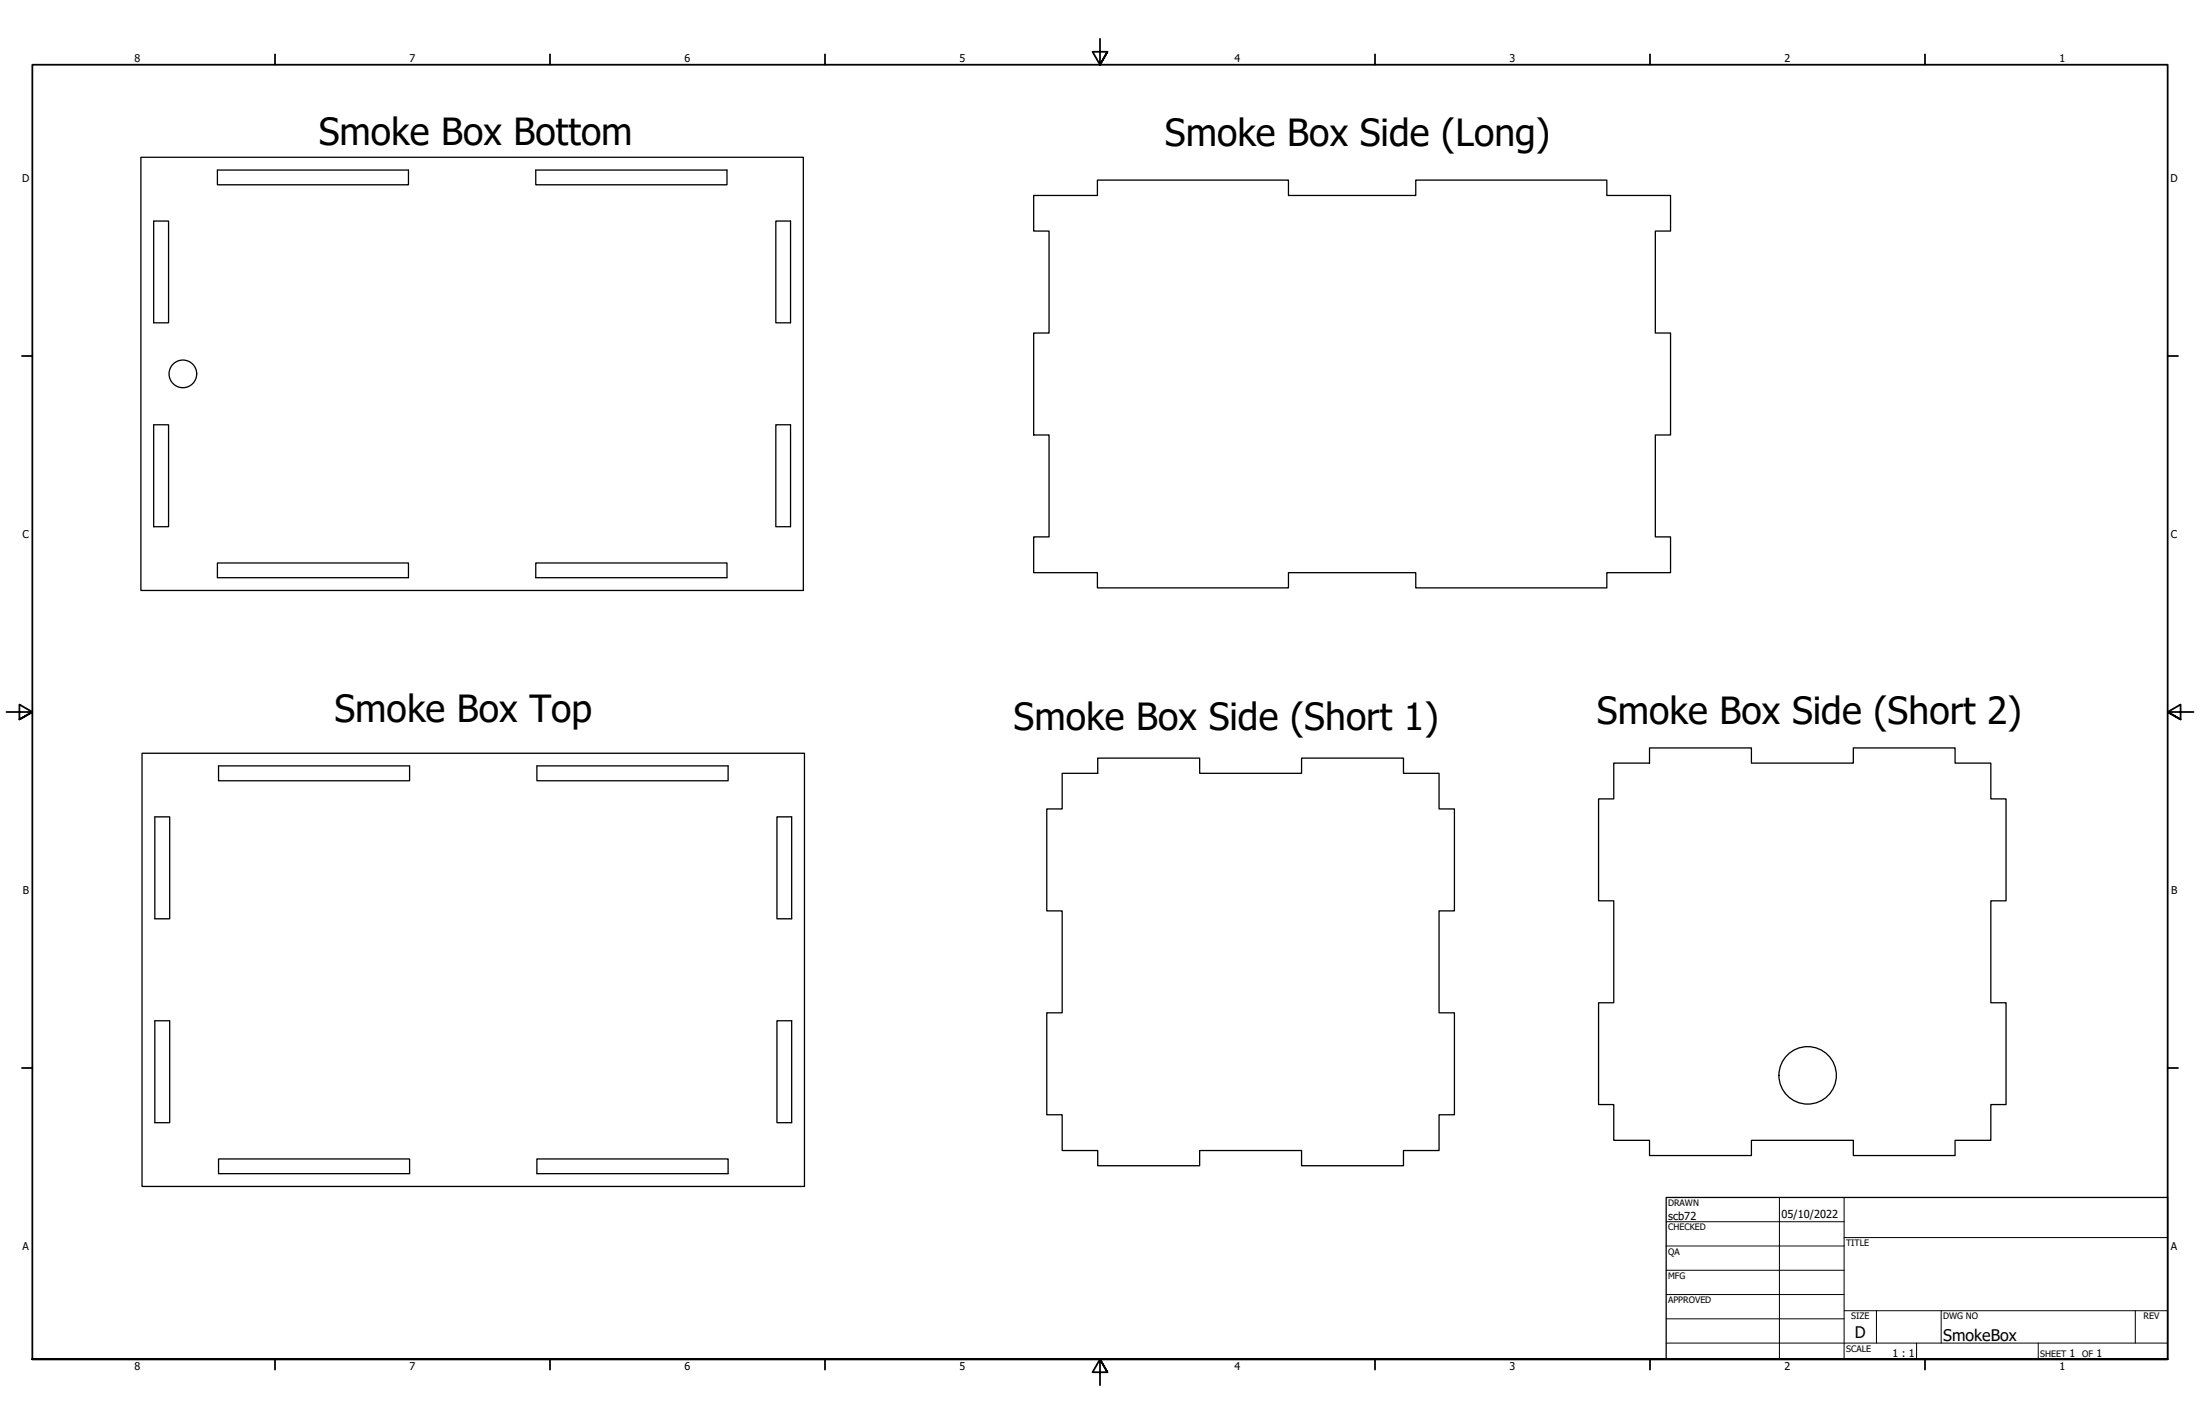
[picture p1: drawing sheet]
<svg xmlns="http://www.w3.org/2000/svg" width="864mm" height="559mm" viewBox="0 0 864 559" stroke-linecap="round" stroke-linejoin="round" font-family="sans-serif">
<!-- layer: Visible (ANSI) -->
<g fill="none" stroke="#000" stroke-width=".51">
<path d="M55.3 61.7h260v170h-260zM85.3 66.7h75v5.8h-75zM210.3 66.7h75.1v5.8h-75.1zM405.8 76.7h25v-6h75v6h50v-6h74.9v6h25.1v14h-6v40h6v40h-6v40h6v14h-25.1v6h-74.9v-6h-50v6h-75v-6h-25v-14h6v-40h-6v-40h6v-40h-6zM60.3 86.7h5.9v40h-5.9zM304.5 86.7h5.8v40h-5.8zM60.3 166.7h5.9v40h-5.9zM304.5 166.7h5.8v40h-5.8zM85.3 220.9h75v5.8h-75zM210.3 220.9h75.1v5.8h-75.1zM55.8 295.6h260v170h-260zM633.5 299.5h14v-6h40v6h40v-6h40v6h14v14h6v40h-6v40h6v40h-6v14h-14v6h-40v-6h-40v6h-40v-6h-14v-14h-6v-40h6v-40h-6v-40h6z"/>
<path d="M85.8 300.5h75v5.9h-75zM210.8 300.5h75v5.9h-75zM416.9 303.5h14v-6h40v6h40v-6h40v6h14v13.9h6v40h-6v40h6v40.1h-6v14h-14v6h-40v-6h-40v6h-40v-6h-14v-14h-6v-40.1h6v-40h-6v-40h6zM60.8 320.5h5.8v40.1h-5.8zM305 320.5h5.8v40.1h-5.8zM60.8 400.6h5.8v40h-5.8zM305 400.6h5.8v40h-5.8zM85.8 454.8h75v5.8h-75zM210.8 454.8h75v5.8h-75z"/>
<circle cx="71.8" cy="146.7" r="5.4"/>
<circle cx="709.6" cy="422" r="11.3"/>
</g>
<!-- layer: Border (ANSI) -->
<g fill="none" stroke="#000" stroke-width=".7">
<path d="M431.8 15.2v10.2l-2.9-5.1h5.8l-2.9 5.1 2.9-5.1M107.9 21.3v4.1M215.9 21.3v4.1M323.8 21.3v4.1M539.8 21.3v4.1M647.7 21.3v4.1M755.6 21.3v4.1M8.6 139.7h4.1M850.9 139.7h4.1M2.5 279.4h10.2l-5.1-2.9v5.8l5.1-2.9-5.1 2.9M861.1 279.4h-10.2l5.1-2.9v5.8l-5.1-2.9 5.1 2.9M8.6 419.1h4.1"/>
<path d="M850.9 419.1h4.1M12.7 533.4v-508h838.2v508h-838.2h838.2M107.9 533.4v4.1M215.9 533.4v4.1M323.8 533.4v4.1M434.7 538.5l-2.9-5.1 2.9 5.1h-5.8l2.9-5.1v10.2M539.8 533.4v4.1M647.7 533.4v4.1M755.6 533.4v4.1"/>
</g>
<!-- layer: Title (ANSI) -->
<g fill="none" stroke="#000" stroke-width=".39">
<path d="M654 479.4h69.9M698.5 469.9v63.5M723.9 469.9v63.5M654 488.9h69.9M654 498.5h69.9M723.9 485.6h127M654 508h69.9M654 517.5h69.9M723.9 514.3h127M736.6 514.3v12.7M762 514.3v12.7M838.2 514.3v12.7"/>
<path d="M654 527h196.9M752.3 527v6.4M800.1 527v6.4"/>
</g>
<path d="M654 469.9h196.9v63.5h-196.9z" fill="none" stroke="#000" stroke-width=".51"/>
<g font-size="14.7">
<text x="125.1" y="56.7">Smoke Box Bottom</text>
<text x="457.3" y="57.3">Smoke Box Side (Long)</text>
<text x="131.3" y="283.1">Smoke Box Top</text>
<text x="397.9" y="286.6">Smoke Box Side (Short 1)</text>
<text x="626.9" y="284">Smoke Box Side (Short 2)</text>
</g>
<g font-size="6.3">
<text x="728.1" y="524.9">D</text>
<text x="762.8" y="526.2">SmokeBox</text>
</g>
<g font-size="4.3">
<text x="654.8" y="478.6">scb72</text>
<text x="699.3" y="478">05/10/2022</text>
</g>
<g font-size="4.2">
<text x="52.8" y="24.4">8</text>
<text x="160.8" y="24.4">7</text>
<text x="268.7" y="24.4">6</text>
<text x="376.7" y="24.4">5</text>
<text x="484.6" y="24.4">4</text>
<text x="592.6" y="24.4">3</text>
<text x="700.5" y="24.4">2</text>
<text x="808.5" y="24.4">1</text>
<text x="8.8" y="71.4">D</text>
<text x="852" y="71.4">D</text>
<text x="8.9" y="211.1">C</text>
<text x="852.2" y="211.1">C</text>
<text x="9" y="350.8">B</text>
<text x="852.2" y="350.8">B</text>
<text x="8.9" y="490.5">A</text>
<text x="852.2" y="490.5">A</text>
<text x="742.9" y="532.6">1 : 1</text>
<text x="812.4" y="532.6">1</text>
<text x="823" y="532.6">1</text>
<text x="52.8" y="537.5">8</text>
<text x="160.8" y="537.5">7</text>
<text x="268.7" y="537.5">6</text>
<text x="376.7" y="537.5">5</text>
<text x="484.6" y="537.5">4</text>
<text x="592.6" y="537.5">3</text>
<text x="700.5" y="537.5">2</text>
<text x="808.5" y="537.5">1</text>
</g>
<g font-size="3.5">
<text x="654.8" y="473.2">DRAWN</text>
<text x="654.8" y="482.8">CHECKED</text>
<text x="724.7" y="488.9">TITLE</text>
<text x="654.8" y="492.3">QA</text>
<text x="654.8" y="501.8">MFG</text>
<text x="654.8" y="511.4">APPROVED</text>
<text x="726.7" y="517.7">SIZE</text>
<text x="762.8" y="517.7">DWG NO</text>
<text x="841.4" y="517.7">REV</text>
<text x="724.7" y="530.4">SCALE</text>
<text x="800.9" y="532.6">SHEET</text>
<text x="817.4" y="532.6">OF</text>
</g>
</svg>
